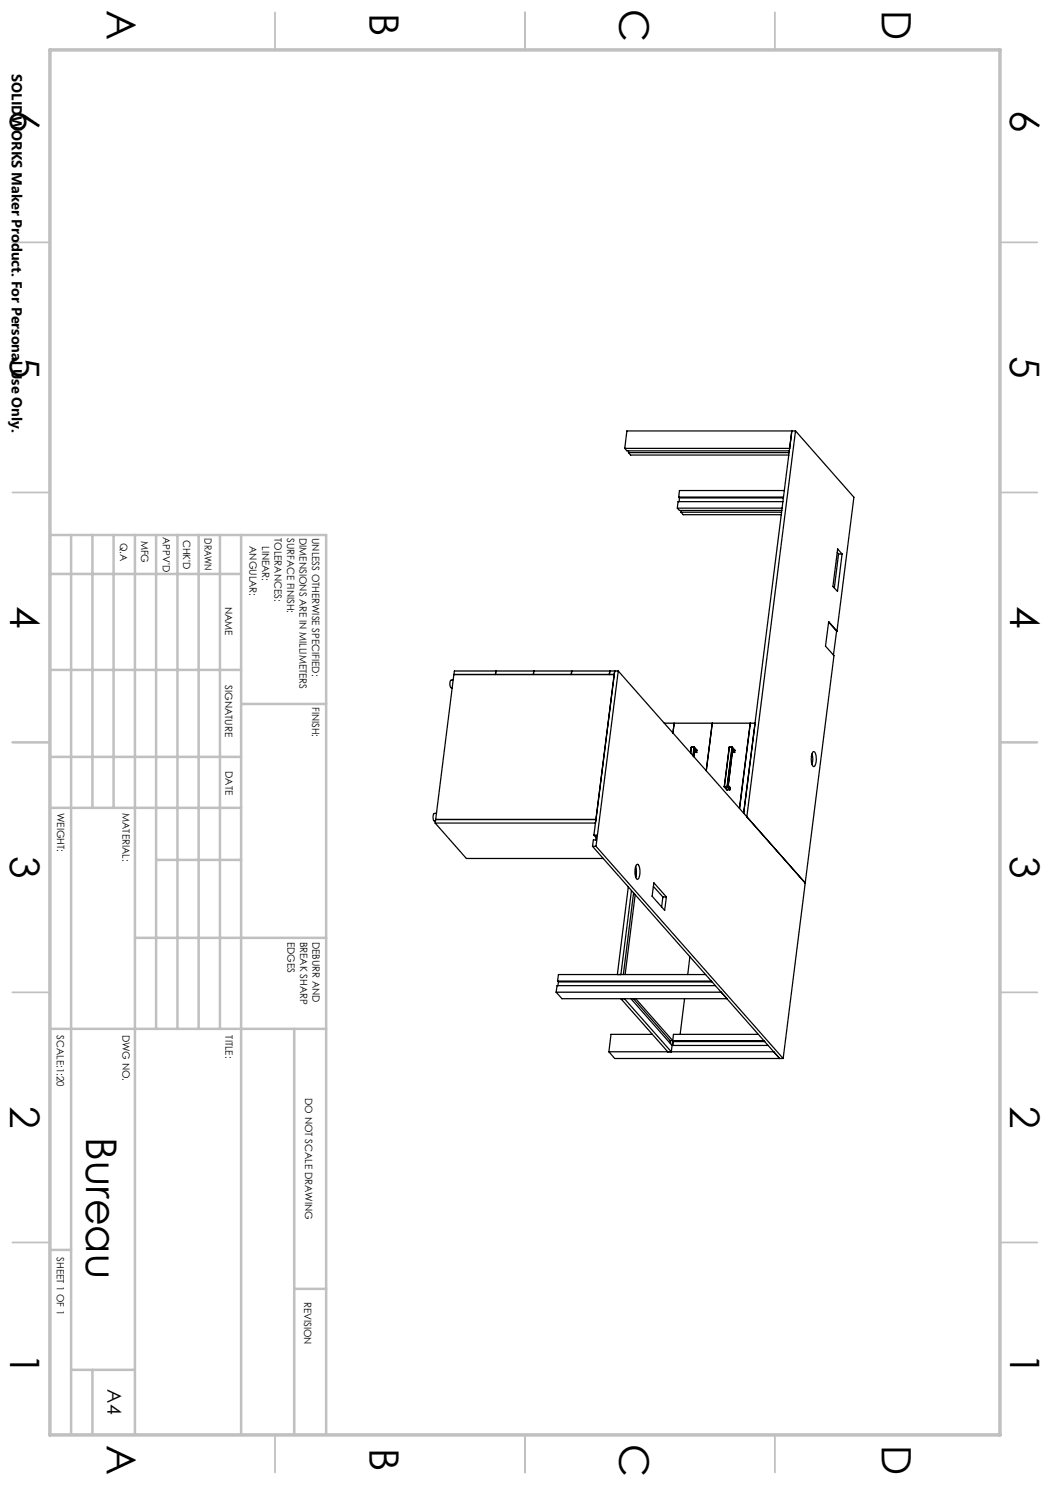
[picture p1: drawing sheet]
<svg xmlns="http://www.w3.org/2000/svg" width="210mm" height="297mm" viewBox="0 0 210 297" stroke-linecap="round" stroke-linejoin="round" font-family="sans-serif">
<g fill="none" stroke="#000" stroke-width=".25">
<path d="M125 89.7h32.9l.5-3.5-9.7 76.5M125 89.7l.4 .5h32.5M125.7 90.5l.4 .5h31.7M125.7 90.5h32.1M125.7 90.2v.3M135.7 99.4l.2 .2M135.7 99.4h21M135.9 99.6h20.8M135.9 99.6l-.1 .7M156.9 98.1h-21l-.2 1.3M159.1 86.2l11.7 13.2-3.4 26.8M159.1 86.2h-33.7l-.4 3.5"/>
<path d="M159.1 86.2l-9.7 77.2M135.5 101.6h20.9M135.5 101.6l.4 .5h20.5M136.2 102.4h20.1M136.2 102.4l.4 .5h19.7M136.2 102.1v.3M156.6 100.3h-21l-.1 1.3M167.5 110.5l.2 .3M167.5 109.8l.9 1-.9 7.5-.9-1zM167.7 110.8h.7M167.7 110.8l-.8 6.8M90.7 135.9l-.5 .1a1.29 1.29 0 0 0 0 1.5l.3 .1"/>
<path d="M90.8 134.9h32M90.8 134.9l-3.7 29M99.2 134.2l-.1 .7M106.8 134.2l-.1 .7M114.3 134.2v.7M122 134.3l-.2 .6M122 134.2l-.1 .7M122.8 134.9l.1-.7-4.1 32.8M122.8 134.9l-3.6 29M123.6 134.2h-32.7l-.1 .7M123.6 134.2l37.4 42.4M123.6 134.2l-4.4 35.1"/>
<path d="M165.7 124.4l1.6 1.8M167.3 126.2l-.6 4.8M167.3 126.2h.1M167.4 126.2l-1.7-1.9-.6 4.9 1.7 1.9-10.2 80.6M132.9 144.6h9.6M134.8 144.6l-.2 2M138.3 149.4l-.2 1.2M138.3 149.4h.1M138.3 149.4h.5M138.8 149.4h.1M138.8 149.4l.1 .1M138.8 149.4l-.2 1.7"/>
<path d="M138.9 149.4v.1M138.9 149.4l.5 .6M138.9 149.5l-.3 1.7M138.9 150.5h.4M138.9 150v.1M138.9 150.1h.1M138.9 150.1l-.1 1.2M138.9 150.1l.4 .4M139 150l-.1 .1M139 150l.3 .5M139.3 150.5h.1M139.4 150v.1"/>
<path d="M139.4 150.1l-.1 .4M142.5 144.6l-1.2 9.5M142.5 144.6h8.5M144.9 157.3v.1M144.9 157.3h.1M144.9 157.4h.1M144.9 157.4l.5 .6M144.9 157.3h.5M144.9 157.4h.5M145.4 158h.1M145.4 157.3h.1M145.4 157.3v.1"/>
<path d="M145.4 157.4l.5 .6M145.4 158h.5M145.5 157.3l-.1 .1M145.5 157.3l.5 .6M145.7 157v.1M145.7 157.1l.4 .5M145.7 157h.1M145.7 157.1h.1M145.9 149.4h.1M145.8 149.5l-.9 7.8M145.9 149.4h.5M145.9 149.4l-1 7.9"/>
<path d="M146 157.9l-.1 .1M146.1 157.6l-.1 .3M146.4 149.4h.1M146.4 149.4v.1M146.4 149.4l-1 7.9M146.4 149.4l.6 .7M146.4 149.5l-.9 7.8M146.5 150.5h.4M146.5 150.1h.1M146.5 150.1l-.8 6.9M146.5 150.1l.4 .4M146.5 150v.1"/>
<path d="M146.6 150l-.1 .1M146.6 150l.3 .5M146.9 150.5h.1M147 150v.1M147 150.1l-.1 .4M150.1 144.7l-2.2 17M162.4 150.7l.2 1-.2 1.2M162.6 150.4l.1-.1a1.39 1.39 0 0 1 .6 1.6l-.3 1.2a.31 .31 0 0 1-.4 .2 .31 .31 0 0 1-.2-.4 3.6 3.6 0 0 1 .2-2.5zM87 164.6l6.3 7.1h27.4M87.1 163.9l-.1 .7M87.1 163.9h32.1M87.3 162.6a.63 .63 0 0 0-.7 .8v.2a.52 .52 0 0 0 .5 .7"/>
<path d="M118.5 169.3l37.4 42.4-1.1-1.3h-33M118.5 169.3h.7M118.8 167h.5l-.2 1h-.4l-.2 1.3M118.8 167l.4 .5M119.2 163.9l-.1 .7h-32.1M119.2 169.3l37.4 42.4M125.7 177.4l-2.2 17.5M126.3 178.1l-2.1 16.8M126.7 178.6l-2 16.3M127 178.9l-2 16M127.1 173.3l.2 .7-.2 1.4M127.3 173l.1-.1a.48 .48 0 0 1 .5 .7 2.55 2.55 0 0 1-.4 2.3 1.93 1.93 0 0 1-.5-2.2z"/>
<path d="M127.3 174.2l-.2 1.2M130.7 177.3l1.9 2.1M130.8 176.6l2.5 2.8-.4 2.7-2.5-2.9zM132.6 179.4h.7M132.6 179.4l-.3 2M111.2 198.4h33.1l1.1 1.3h-33zM111.5 196.2l.2 .2M111.5 196.2h30.8M111.7 196.4h30.7M111.7 196.4l-.1 .7M124.2 199.7l9.4 10.7M124.9 199.7l9.4 10.7 .1-1.3"/>
<path d="M126.2 199.7l8.2 9.4M126.7 199.7l7.4 8.4M127.1 199.7l7.4 8.4M136.9 199.7l-.9 7.2M138 191.3l-.5 3.6M141.1 194.9h-29.4l-.2 1.3M143.1 197.1h-31.7l-.2 1.3M121.8 210.4l1.1 1.3h33.7M130.5 206.9h-8.3l-.4 3.5M134.1 208.1l-.1 .5M134.1 208.1h18.7M134.4 209.1h19.2"/>
<path d="M134.5 208.1l-.1 1M134.5 208.1l.2 .2M134.7 208.3h18.3M134.7 208.3l-.1 .8M151.7 206.9h-17l-.2 1.2"/>
</g>
<g fill="none" stroke="#c0c0c0" stroke-width=".35">
<path d="M55 2.5v7.5M105 2.5v7.5M155 2.5v7.5M2.5 48.5h7.5M200 48.5h7.5M2.5 98.5h7.5M200 98.5h7.5M2.5 148.5h7.5M200 148.5h7.5M2.5 198.5h7.5M200 198.5h7.5M2.5 248.5h7.5"/>
<path d="M200 248.5h7.5M55 287v7.5M105 287v7.5M155 287v7.5"/>
</g>
<g fill="none" stroke="#c0c0c0" stroke-width=".5">
<path d="M10 107h55.2v180M10 114.8h38.2M14.2 107v180M18.5 107v54.6M22.7 107v54.6M27 107v180M31.2 107v98.8M35.5 107v98.8M39.7 107v98.8M44 107v98.8M48.2 107v180M10 134h38.2"/>
<path d="M10 151.4h38.2M48.2 140.8h17M10 161.6h38.2M31.2 172h17M27 187.6h38.2M10 205.8h55.2M58.8 205.8v81.2M10 250h4.2M58.8 257.8h6.4M14.2 274h12.8M18.5 274v13"/>
</g>
<path d="M10 10h190v277h-190z" fill="none" stroke="#c0c0c0" stroke-width=".7"/>
<text font-size="8.5" x="17.3" y="227.5" transform="rotate(90 17.3 227.5)">Bureau</text>
<g font-size="8.1">
<text x="21.4" y="2" transform="rotate(90 21.4 2)">A</text>
<text x="73.9" y="2.7" transform="rotate(90 73.9 2.7)">B</text>
<text x="123.9" y="1.7" transform="rotate(90 123.9 1.7)">C</text>
<text x="176.4" y="2" transform="rotate(90 176.4 2)">D</text>
<text x="2" y="22" transform="rotate(90 2 22)">6</text>
<text x="202" y="22" transform="rotate(90 202 22)">6</text>
<text x="2" y="71.2" transform="rotate(90 2 71.2)">5</text>
<text x="202" y="71.2" transform="rotate(90 202 71.2)">5</text>
<text x="2" y="121.2" transform="rotate(90 2 121.2)">4</text>
<text x="202" y="121.2" transform="rotate(90 202 121.2)">4</text>
<text x="2" y="171.3" transform="rotate(90 2 171.3)">3</text>
<text x="202" y="171.3" transform="rotate(90 202 171.3)">3</text>
<text x="2" y="221.3" transform="rotate(90 2 221.3)">2</text>
<text x="202" y="221.3" transform="rotate(90 202 221.3)">2</text>
<text x="2" y="270.5" transform="rotate(90 2 270.5)">1</text>
<text x="202" y="270.5" transform="rotate(90 202 270.5)">1</text>
<text x="21.4" y="289" transform="rotate(90 21.4 289)">A</text>
<text x="73.9" y="289.7" transform="rotate(90 73.9 289.7)">B</text>
<text x="123.9" y="288.7" transform="rotate(90 123.9 288.7)">C</text>
<text x="176.4" y="289" transform="rotate(90 176.4 289)">D</text>
</g>
<text font-size="3.9" x="21.5" y="277.9" transform="rotate(90 21.5 277.9)">A4</text>
<text font-size="2.9" x="2.4" y="14.9" transform="rotate(90 2.4 14.9)">SOLIDWORKS Maker Product. For Personal Use Only.</text>
<g font-size="2">
<text x="32.6" y="107.4" transform="rotate(90 32.6 107.4)">APPV'D</text>
<text x="36.7" y="107.9" transform="rotate(90 36.7 107.9)">CHK'D</text>
<text x="40.9" y="107.6" transform="rotate(90 40.9 107.6)">DRAWN</text>
<text x="54.9" y="107.6" transform="rotate(90 54.9 107.6)">TOLERANCES:</text>
<text x="57.4" y="107.6" transform="rotate(90 57.4 107.6)">SURFACE FINISH:</text>
<text x="59.9" y="107.6" transform="rotate(90 59.9 107.6)">DIMENSIONS ARE IN MILLIMETERS</text>
<text x="62.4" y="107.6" transform="rotate(90 62.4 107.6)">UNLESS OTHERWISE SPECIFIED:</text>
<text x="24" y="108.5" transform="rotate(90 24 108.5)">Q.A</text>
<text x="28.2" y="108.1" transform="rotate(90 28.2 108.1)">MFG</text>
<text x="49.9" y="109.2" transform="rotate(90 49.9 109.2)">ANGULAR:</text>
<text x="52.4" y="109.2" transform="rotate(90 52.4 109.2)">LINEAR:</text>
<text x="45" y="121.3" transform="rotate(90 45 121.3)">NAME</text>
<text x="45.1" y="137" transform="rotate(90 45.1 137)">SIGNATURE</text>
<text x="62.4" y="141.4" transform="rotate(90 62.4 141.4)">FINISH:</text>
<text x="45.1" y="154.2" transform="rotate(90 45.1 154.2)">DATE</text>
<text x="11.5" y="162.6" transform="rotate(90 11.5 162.6)">WEIGHT:</text>
<text x="24.5" y="162.6" transform="rotate(90 24.5 162.6)">MATERIAL:</text>
<text x="57.5" y="188.3" transform="rotate(90 57.5 188.3)">EDGES</text>
<text x="60" y="188.3" transform="rotate(90 60 188.3)">BREAK SHARP</text>
<text x="62.5" y="188.3" transform="rotate(90 62.5 188.3)">DEBURR AND</text>
<text x="11.4" y="207.1" transform="rotate(90 11.4 207.1)">SCALE:1:20</text>
<text x="24.5" y="207" transform="rotate(90 24.5 207)">DWG NO.</text>
<text x="45.1" y="207.1" transform="rotate(90 45.1 207.1)">TITLE:</text>
<text x="61" y="219.6" transform="rotate(90 61 219.6)">DO NOT SCALE DRAWING</text>
<text x="11.4" y="251.5" transform="rotate(90 11.4 251.5)">SHEET 1 OF 1</text>
<text x="60.8" y="260.3" transform="rotate(90 60.8 260.3)">REVISION</text>
</g>
</svg>
